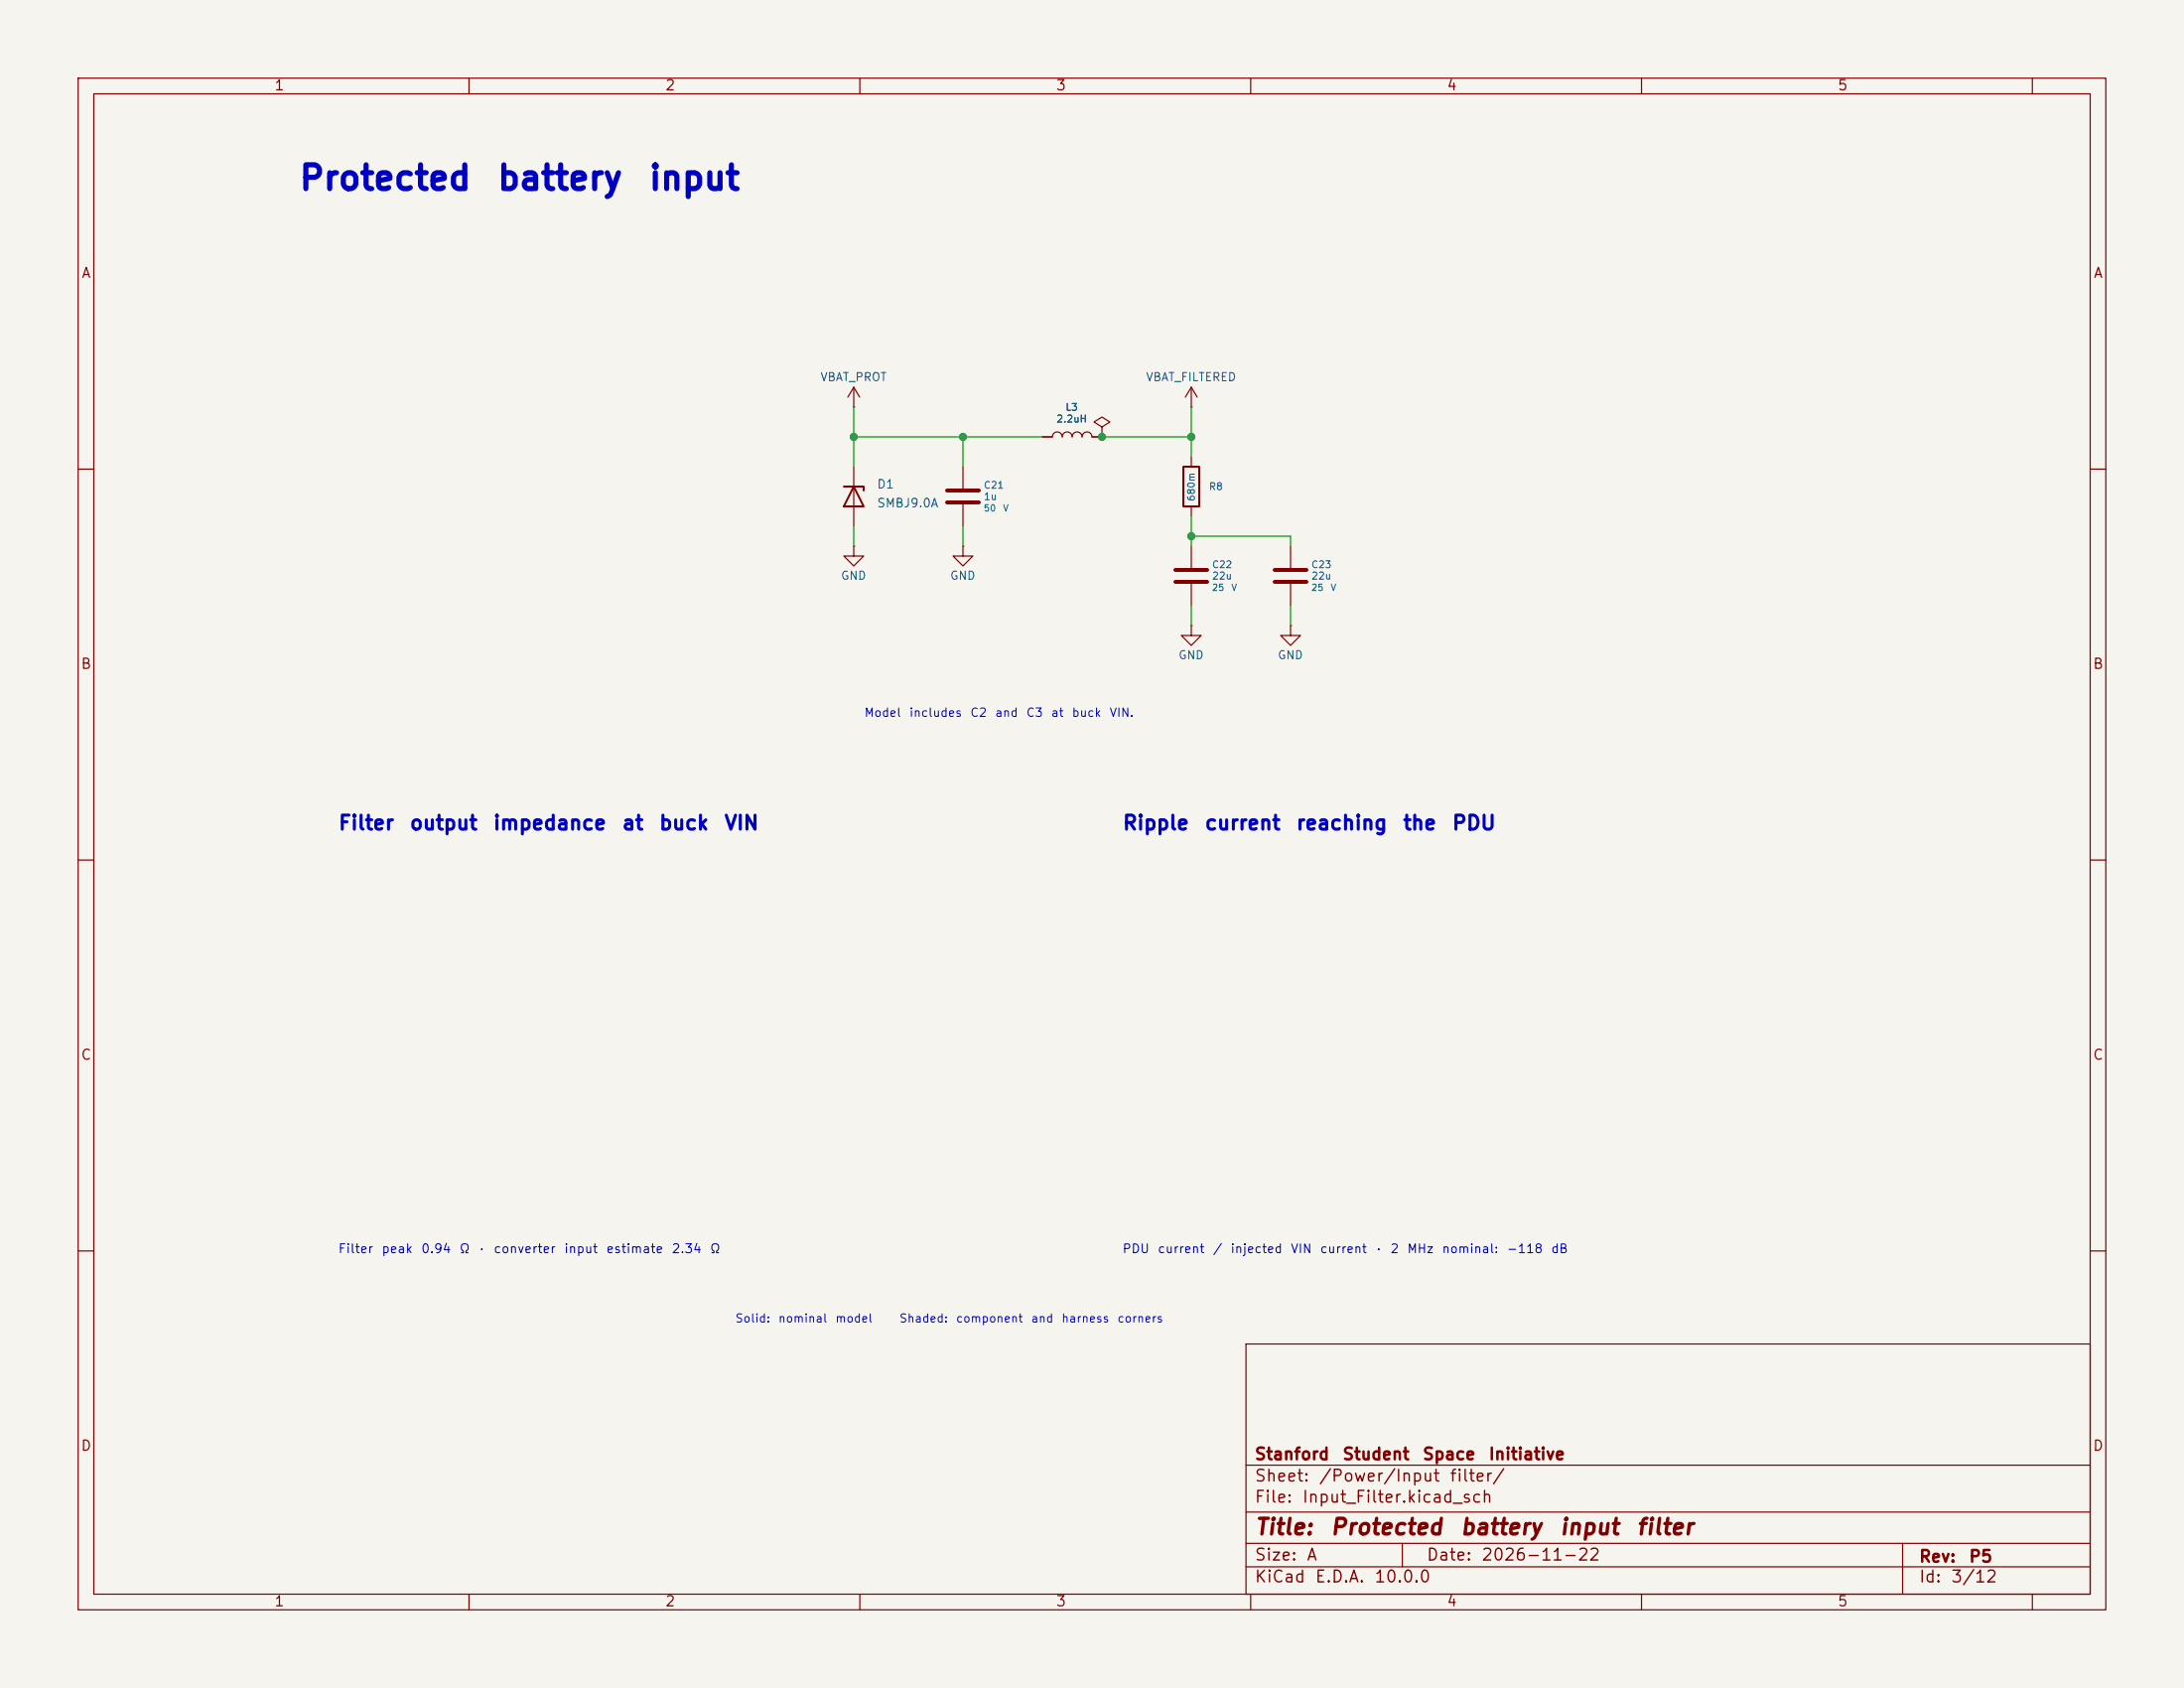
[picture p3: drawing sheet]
<svg xmlns="http://www.w3.org/2000/svg" width="279mm" height="216mm" viewBox="0 0 279 216" stroke-linecap="round" stroke-linejoin="round" font-family="sans-serif">
<path d="M0 0h279.4v215.9h-279.4z" fill="#f5f4ef" stroke="#f5f4ef" stroke-width=".13"/>
<g fill="none" stroke="#840000" stroke-width=".15">
<path d="M10 10h259.4v195.9h-259.4zM12 12h255.4v191.9h-255.4zM60 10v2M110 10v2M160 10v2M210 10v2M260 10v2M109.2 52.1h.1M109.2 49.5l-.7 1.3M109.2 49.5l.8 1.3M109.2 49.5v2.6M109.2 59.7v7.6"/>
<path d="M123.2 59.7v2.8M133.3 55.9h1.3a.64 .64 0 0 1 .7-.7 .64 .64 0 0 1 .6 .7 .64 .64 0 0 1 .6-.7 .64 .64 0 0 1 .7 .7 .64 .64 0 0 1 .6-.7 .64 .64 0 0 1 .6 .7 .64 .64 0 0 1 .7-.7 .64 .64 0 0 1 .6 .7h1.3M141 54.6l1-.6-1-.7-1 .7 1 .6v1.3M141 55.9h.1M152.4 52.1h.1M152.4 49.5v2.6M152.4 58.4v1.3M152.4 49.5l-.8 1.3M152.4 49.5l.8 1.3M10 60h2M109.2 69.9v1.2h1.3l-1.3 1.3-1.3-1.3h1.3M109.2 69.9h.1"/>
<path d="M123.2 69.9v1.2h1.3l-1.3 1.3-1.3-1.3h1.3M123.2 69.9h.1M123.2 64.5v2.8M152.4 64.8v1.2M152.4 69.9v2.7M152.4 74.7v2.8M165.1 69.9v2.7M165.1 74.7v2.8M267.4 60h2M152.4 80v1.3h1.3l-1.3 1.3-1.3-1.3h1.3M152.4 80h.1M165.1 80v1.3h1.3l-1.3 1.3-1.3-1.3h1.3"/>
<path d="M165.1 80h.1M10 110h2M267.4 110h2M10 160h2M159.4 171.9h108v32h-108zM267.4 160h2M159.4 197.4h108M159.4 193.4h108M159.4 187.4h108M179.4 197.4v3M243.4 197.4v6.5M60 203.9v2"/>
<path d="M110 203.9v2M159.4 200.4h108M160 203.9v2M210 203.9v2M260 203.9v2"/>
</g>
<path d="M121.2 62.7h4M121.2 64.3h4M150.4 72.9h4M150.4 74.4h4M163.1 72.9h4M163.1 74.4h4" fill="none" stroke="#840000" stroke-width=".51"/>
<path d="M151.4 59.7h2v5.1h-2zM107.9 62.2h2.6v.5M109.2 62.2l1.3 2.6h-2.6z" fill="none" stroke="#840000" stroke-width=".25"/>
<path d="M109.2 55.9h24.1M109.2 52.1v7.6M123.2 55.9v3.8M141 55.9h11.4M152.4 52.1v6.3M109.2 67.3v2.6M123.2 67.3v2.6M152.4 66v3.9M152.4 77.5v2.5M152.4 68.6h12.7v1.3M165.1 77.5v2.5" fill="none" stroke="#009600" stroke-width=".15"/>
<g fill="#009600" stroke="#009600" stroke-width=".13">
<circle cx="152.4" cy="68.6" r=".46"/>
<circle cx="123.2" cy="55.9" r=".46"/>
<circle cx="141" cy="55.9" r=".46"/>
<circle cx="152.4" cy="55.9" r=".46"/>
<circle cx="109.2" cy="55.9" r=".46"/>
</g>
<g font-size="3.1" fill="#0000c2">
<text x="38.1" y="25">Protected</text>
<text x="63.4" y="25">battery</text>
<text x="82.8" y="25">input</text>
</g>
<g font-size="2" fill="#840000">
<text x="160.4" y="196.8">Title:</text>
<text x="170.1" y="196.8">Protected</text>
<text x="186.7" y="196.8">battery</text>
<text x="199.4" y="196.8">input</text>
<text x="209.2" y="196.8">filter</text>
</g>
<g font-size="1.8" fill="#0000c2">
<text x="43.2" y="106.6">Filter</text>
<text x="52.3" y="106.6">output</text>
<text x="63" y="106.6">impedance</text>
<text x="79.5" y="106.6">at</text>
<text x="84.2" y="106.6">buck</text>
<text x="92.6" y="106.6">VIN</text>
<text x="143.5" y="106.6">Ripple</text>
<text x="154" y="106.6">current</text>
<text x="165.7" y="106.6">reaching</text>
<text x="179.4" y="106.6">the</text>
<text x="185.6" y="106.6">PDU</text>
</g>
<g font-size="1.5" fill="#840000">
<text x="160.4" y="189.9">Sheet:</text>
<text x="160.4" y="187.1">Stanford</text>
<text x="168.6" y="189.9">/Power/Input</text>
<text x="171.6" y="187.1">Student</text>
<text x="181.9" y="187.1">Space</text>
<text x="185.4" y="189.9">filter/</text>
<text x="190.3" y="187.1">Initiative</text>
<text x="160.4" y="192.6">File:</text>
<text x="166.5" y="192.6">Input_Filter.kicad_sch</text>
<text x="160.4" y="202.8">KiCad</text>
<text x="160.4" y="200">Size:</text>
<text x="167.1" y="200">A</text>
<text x="168.1" y="202.8">E.D.A.</text>
<text x="175.7" y="202.8">10.0.0</text>
<text x="182.4" y="200">Date:</text>
<text x="189.4" y="200">2026-11-22</text>
<text x="245.4" y="200.2">Rev:</text>
<text x="245.4" y="202.8">Id:</text>
<text x="249.5" y="202.8">3/12</text>
<text x="251.8" y="200.2">P5</text>
</g>
<g font-size="1.3" fill="#840000">
<text x="35" y="11.9">1</text>
<text x="85" y="11.9">2</text>
<text x="135" y="11.9">3</text>
<text x="185" y="11.9">4</text>
<text x="235" y="11.9">5</text>
<text x="10.3" y="35.9">A</text>
<text x="267.7" y="35.9">A</text>
<text x="10.3" y="85.9">B</text>
<text x="267.7" y="85.9">B</text>
<text x="10.3" y="135.9">C</text>
<text x="267.7" y="135.9">C</text>
<text x="10.3" y="185.9">D</text>
<text x="267.7" y="185.9">D</text>
<text x="35" y="205.8">1</text>
<text x="85" y="205.8">2</text>
<text x="135" y="205.8">3</text>
<text x="185" y="205.8">4</text>
<text x="235" y="205.8">5</text>
</g>
<g font-size="1.1" fill="#006464">
<text x="104.9" y="49">VBAT_PROT</text>
<text x="146.5" y="49">VBAT_FILTERED</text>
<text x="112.1" y="65.2">SMBJ9.0A</text>
<text x="112.1" y="62.8">D1</text>
<text x="107.5" y="74.4">GND</text>
<text x="121.5" y="74.4">GND</text>
<text x="150.7" y="84.6">GND</text>
<text x="163.4" y="84.6">GND</text>
</g>
<g font-size="1.1" fill="#0000c2">
<text x="110.5" y="92">Model</text>
<text x="116.2" y="92">includes</text>
<text x="124" y="92">C2</text>
<text x="127.2" y="92">and</text>
<text x="131.2" y="92">C3</text>
<text x="134.4" y="92">at</text>
<text x="137" y="92">buck</text>
<text x="141.9" y="92">VIN.</text>
<text x="43.2" y="160.6">Filter</text>
<text x="48.7" y="160.6">peak</text>
<text x="53.8" y="160.6">0.94</text>
<text x="58.7" y="160.6">Ω</text>
<text x="61.1" y="160.6">·</text>
<text x="63.1" y="160.6">converter</text>
<text x="72.1" y="160.6">input</text>
<text x="77.5" y="160.6">estimate</text>
<text x="85.8" y="160.6">2.34</text>
<text x="90.7" y="160.6">Ω</text>
<text x="143.5" y="160.6">PDU</text>
<text x="148" y="160.6">current</text>
<text x="155.1" y="160.6">/</text>
<text x="157.3" y="160.6">injected</text>
<text x="165" y="160.6">VIN</text>
<text x="168.8" y="160.6">current</text>
<text x="175.8" y="160.6">·</text>
<text x="177.8" y="160.6">2</text>
<text x="179.9" y="160.6">MHz</text>
<text x="184.4" y="160.6">nominal:</text>
<text x="192.7" y="160.6">−118</text>
<text x="198.3" y="160.6">dB</text>
<text x="94" y="169.4">Solid:</text>
<text x="99.5" y="169.4">nominal</text>
<text x="106.8" y="169.4">model</text>
<text x="115" y="169.4">Shaded:</text>
<text x="122.2" y="169.4">component</text>
<text x="131.8" y="169.4">and</text>
<text x="135.7" y="169.4">harness</text>
<text x="142.9" y="169.4">corners</text>
</g>
<g font-size=".9" fill="#006464">
<text x="136.2" y="52.7">L3</text>
<text x="135.1" y="54.3">2.2uH</text>
<text x="125.8" y="62.7">C21</text>
<text x="125.8" y="64.2">1u</text>
<text x="153.1" y="64.2" transform="rotate(-90 153.1 64.2)">680m</text>
<text x="154.6" y="62.9">R8</text>
<text x="155" y="72.9">C22</text>
<text x="155" y="74.3">22u</text>
<text x="167.7" y="72.9">C23</text>
<text x="167.7" y="74.3">22u</text>
</g>
<g font-size=".8" fill="#0d6f78">
<text x="125.8" y="65.6">50</text>
<text x="128.2" y="65.6">V</text>
<text x="155" y="75.8">25</text>
<text x="157.5" y="75.8">V</text>
<text x="167.7" y="75.8">25</text>
<text x="170.2" y="75.8">V</text>
</g>
</svg>
